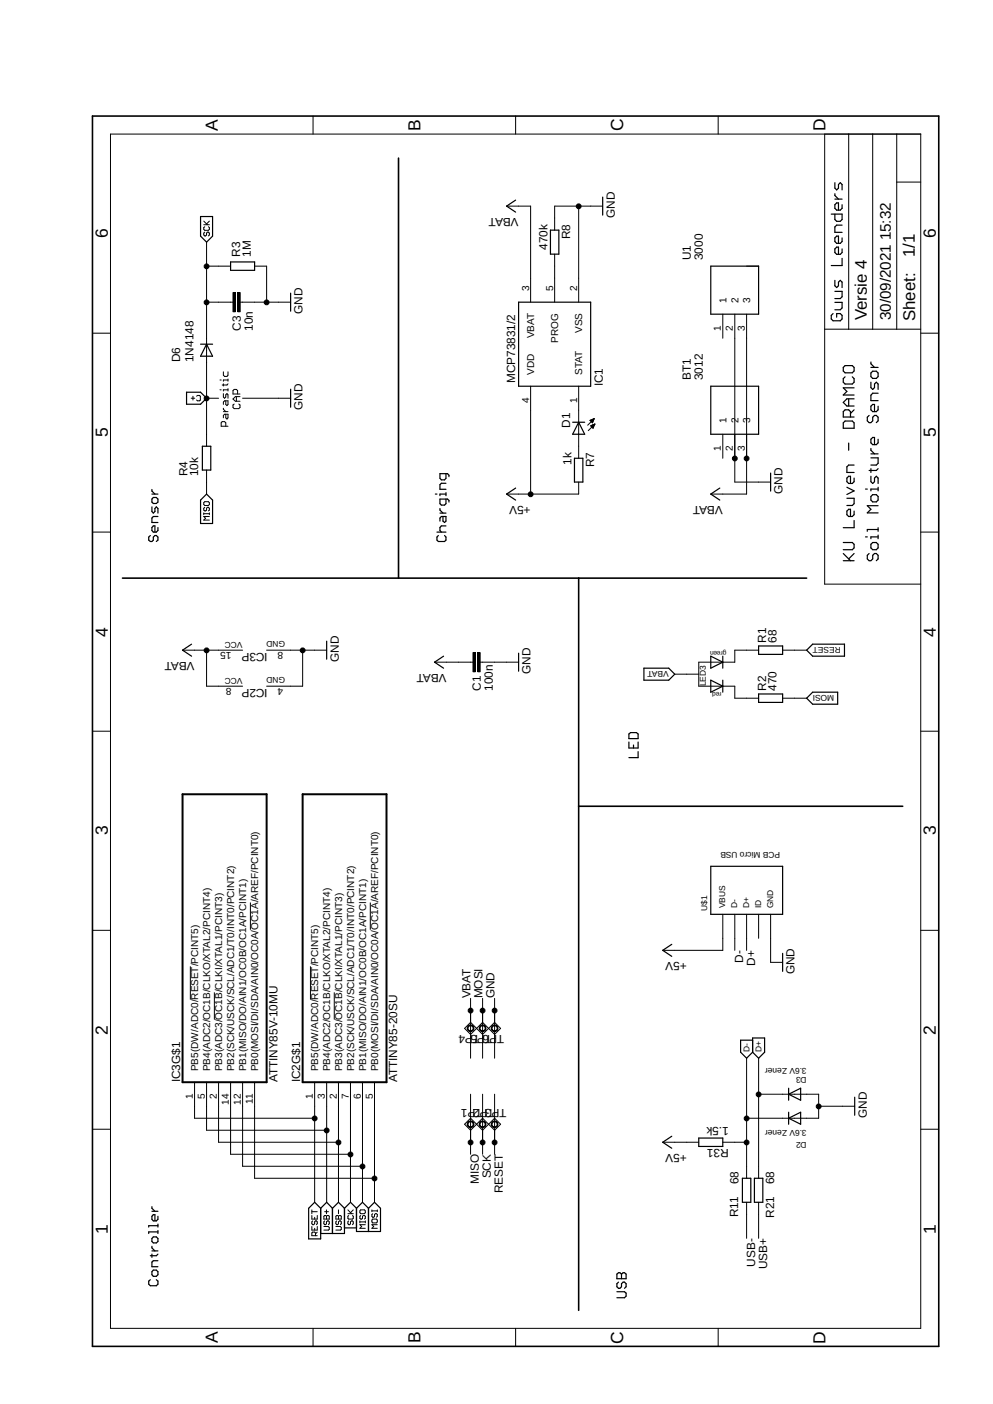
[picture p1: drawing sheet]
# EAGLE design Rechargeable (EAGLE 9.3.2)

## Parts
BT1  3012  [3012]
C1  100n  C-EUC0603  [C0603]
C3  10n  C-EU025-024X044  [C025-024X044]
D1  LEDCHIP-LED0603  [CHIP-LED0603]
D2  3.6V Zener  DIODESOD-323F  [SOD-323F]
D3  3.6V Zener  DIODESOD-323F  [SOD-323F]
D6  1N4148  DIODE-D-5  [D-5]
IC1  MCP73831/OT  [SOT23-5L]
IC2  ATTINY85-20SU  [8S2]
IC3  ATTINY85V-10MU  [QFN20_4X4_0.50]
LED3  KPBA-3010SURKCGKC3MM  [3MMLED]
R1  68  R-EU_0204/7  [0204/7]
R2  470  R-EU_0204/7  [0204/7]
R3  1M  R-EU_0204/7  [0204/7]
R4  10k  R-EU_0204/7  [0204/7]
R7  1k  R-EU_R0603  [R0603]
R8  470k  R-EU_R0603  [R0603]
R11  68  R-EU_R0603  [R0603]
R21  68  R-EU_R0603  [R0603]
R31  1.5k  R-EU_R0603  [R0603]
TP1  TPSQTP15R  [TP15R]
TP2  TPSQTP15R  [TP15R]
TP3  TPSQTP15R  [TP15R]
TP4  TPSQTP15R  [TP15R]
TP5  TPSQTP15R  [TP15R]
TP6  TPSQTP15SQ  [TP15SQ]
U1  3000  [3000]
U$1  PCB_MICRO_USB_BSS_3  [USB_TYPE_B_SS_3]

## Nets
+5V: IC1.4(VDD) R7.2 R31.2 U$1.1
C+: D6.A R4.1
D+: D3.C R21.1 U$1.3
D-: D2.C R11.1 R31.1 U$1.2
GND: BT1.2 C1.2 C3.2 D2.A D3.A IC1.2(VSS) IC2.4(P:GND) IC3.8(P:GND) R3.2 R8.1 TP6.TP U1.2 U$1.5
MISO: IC2.6(PB1(MISO/DO/AIN1/OC0B/OC1A/PCINT1)) IC3.12(PB1(MISO/DO/AIN1/OC0B/OC1A/PCINT1)) R4.2 TP1.TP
MOSI: IC2.5(PB0(MOSI/DI/SDA/AIN0/OC0A/!OC1A!/AREF/PCINT0)) IC3.11(PB0(MOSI/DI/SDA/AIN0/OC0A/!OC1A!/AREF/PCINT0)) R2.2 TP5.TP
N$1: LED3.-2 R1.1
N$3: LED3.-1 R2.1
N$12: D1.A R7.1
N$13: D1.C IC1.1(STAT)
N$15: IC1.5(PROG) R8.2
RESET: IC2.1(PB5(DW/ADC0/!RESET!/PCINT5)) IC3.1(PB5(DW/ADC0/!RESET!/PCINT5)) R1.2 TP3.TP
SCK: C3.1 D6.C IC2.7(PB2(SCK/USCK/SCL/ADC1/T0/INT0/PCINT2)) IC3.14(PB2(SCK/USCK/SCL/ADC1/T0/INT0/PCINT2)) R3.1 TP2.TP
USB+: IC2.3(PB4(ADC2/OC1B/CLKO/XTAL2/PCINT4)) IC3.5(PB4(ADC2/OC1B/CLKO/XTAL2/PCINT4)) R21.2
USB-: IC2.2(PB3(ADC3/!OC1B!/CLKI/XTAL1/PCINT3)) IC3.2(PB3(ADC3/!OC1B!/CLKI/XTAL1/PCINT3)) R11.2
VBAT: BT1.3 C1.1 IC1.3(VBAT) IC2.8(P:VCC) IC3.15(P:VCC) LED3.+ TP4.TP U1.3
Unconnected: BT1.1 U1.1 U$1.4

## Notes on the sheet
- Controller | Sensor
- Parasitic
  CAP
- Charging
- USB
- LED
- Guus Leenders
- KU Leuven - DRAMCO
- Soil Moisture Sensor
